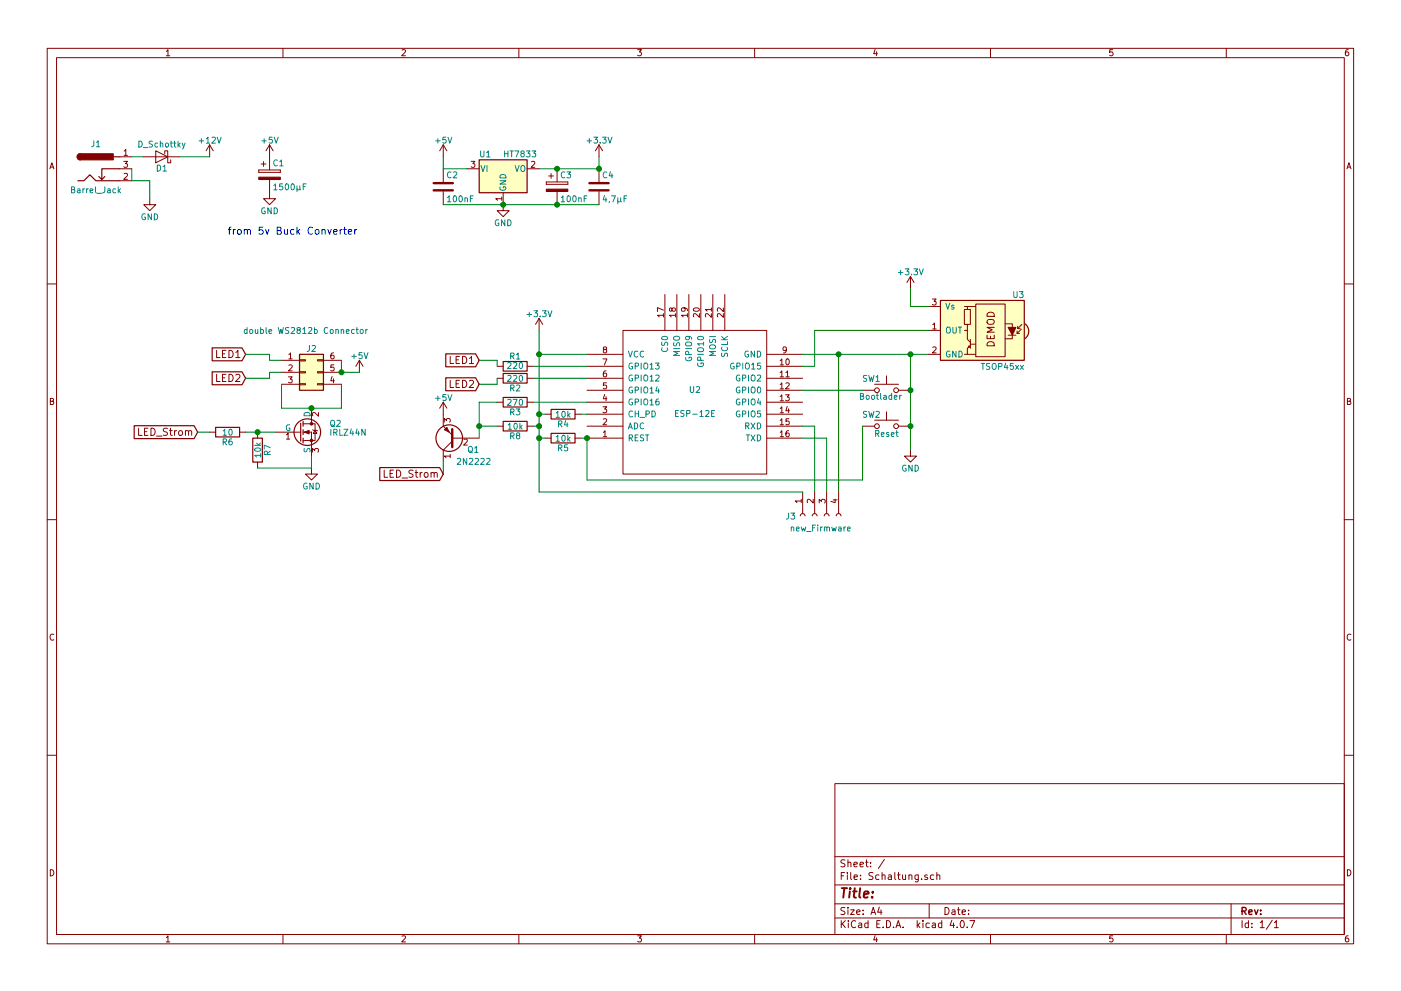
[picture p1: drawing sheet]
EESchema Schematic File Version 2
LIBS:ESP8266
LIBS:power
LIBS:device
LIBS:switches
LIBS:relays
LIBS:motors
LIBS:transistors
LIBS:conn
LIBS:linear
LIBS:regul
LIBS:74xx
LIBS:cmos4000
LIBS:adc-dac
LIBS:memory
LIBS:xilinx
LIBS:microcontrollers
LIBS:dsp
LIBS:microchip
LIBS:analog_switches
LIBS:motorola
LIBS:texas
LIBS:intel
LIBS:audio
LIBS:interface
LIBS:digital-audio
LIBS:philips
LIBS:display
LIBS:cypress
LIBS:siliconi
LIBS:opto
LIBS:atmel
LIBS:contrib
LIBS:valves
LIBS:Schaltung-cache
EELAYER 25 0
EELAYER END
$Descr A4 11693 8268
encoding utf-8
Sheet 1 1
Title ""
Date ""
Rev ""
Comp ""
Comment1 ""
Comment2 ""
Comment3 ""
Comment4 ""
$EndDescr
$Comp
L ESP-12E U2
U 1 1
P 5800 3350
F 0 "U2" H 5800 3250 50  0000 C CNN
F 1 "ESP-12E" H 5800 3450 50  0000 C CNN
F 2 "" H 5800 3350 50  0001 C CNN
F 3 "" H 5800 3350 50  0001 C CNN
	1    5800 3350
	1    0    0    1   
$EndComp
$Comp
L +12V #PWR1
U 1 1
P 1750 1300
F 0 "#PWR1" H 1750 1150 50  0001 C CNN
F 1 "+12V" H 1750 1440 50  0000 C CNN
F 2 "" H 1750 1300 50  0001 C CNN
F 3 "" H 1750 1300 50  0001 C CNN
	1    1750 1300
	1    0    0    -1  
$EndComp
$Comp
L GND #PWR6
U 1 1
P 1250 1650
F 0 "#PWR6" H 1250 1400 50  0001 C CNN
F 1 "GND" H 1250 1500 50  0000 C CNN
F 2 "" H 1250 1650 50  0001 C CNN
F 3 "" H 1250 1650 50  0001 C CNN
	1    1250 1650
	1    0    0    -1  
$EndComp
$Comp
L +5V #PWR2
U 1 1
P 2250 1300
F 0 "#PWR2" H 2250 1150 50  0001 C CNN
F 1 "+5V" H 2250 1440 50  0000 C CNN
F 2 "" H 2250 1300 50  0001 C CNN
F 3 "" H 2250 1300 50  0001 C CNN
	1    2250 1300
	1    0    0    -1  
$EndComp
$Comp
L BUZ11 Q2
U 1 1
P 2500 3600
F 0 "Q2" H 2750 3675 50  0000 L CNN
F 1 "IRLZ44N" H 2750 3600 50  0000 L CNN
F 2 "TO_SOT_Packages_THT:TO-220_Vertical" H 2750 3525 50  0001 L CIN
F 3 "" H 2500 3600 50  0001 L CNN
	1    2500 3600
	1    0    0    -1  
$EndComp
$Comp
L GND #PWR5
U 1 1
P 2250 1600
F 0 "#PWR5" H 2250 1350 50  0001 C CNN
F 1 "GND" H 2250 1450 50  0000 C CNN
F 2 "" H 2250 1600 50  0001 C CNN
F 3 "" H 2250 1600 50  0001 C CNN
	1    2250 1600
	1    0    0    -1  
$EndComp
$Comp
L CP C1
U 1 1
P 2250 1450
F 0 "C1" H 2275 1550 50  0000 L CNN
F 1 "1500µF" H 2275 1350 50  0000 L CNN
F 2 "" H 2288 1300 50  0001 C CNN
F 3 "" H 2250 1450 50  0001 C CNN
	1    2250 1450
	1    0    0    -1  
$EndComp
$Comp
L AP1117-33 U1
U 1 1
P 4200 1400
F 0 "U1" H 4050 1525 50  0000 C CNN
F 1 "HT7833" H 4200 1525 50  0000 L CNN
F 2 "TO_SOT_Packages_SMD:SOT-223-3Lead_TabPin2" H 4200 1600 50  0001 C CNN
F 3 "" H 4300 1150 50  0001 C CNN
	1    4200 1400
	1    0    0    -1  
$EndComp
$Comp
L +5V #PWR3
U 1 1
P 3700 1300
F 0 "#PWR3" H 3700 1150 50  0001 C CNN
F 1 "+5V" H 3700 1440 50  0000 C CNN
F 2 "" H 3700 1300 50  0001 C CNN
F 3 "" H 3700 1300 50  0001 C CNN
	1    3700 1300
	1    0    0    -1  
$EndComp
$Comp
L GND #PWR7
U 1 1
P 4200 1700
F 0 "#PWR7" H 4200 1450 50  0001 C CNN
F 1 "GND" H 4200 1550 50  0000 C CNN
F 2 "" H 4200 1700 50  0001 C CNN
F 3 "" H 4200 1700 50  0001 C CNN
	1    4200 1700
	1    0    0    -1  
$EndComp
$Comp
L +3.3V #PWR4
U 1 1
P 5000 1300
F 0 "#PWR4" H 5000 1150 50  0001 C CNN
F 1 "+3.3V" H 5000 1440 50  0000 C CNN
F 2 "" H 5000 1300 50  0001 C CNN
F 3 "" H 5000 1300 50  0001 C CNN
	1    5000 1300
	1    0    0    -1  
$EndComp
$Comp
L CP C3
U 1 1
P 4650 1550
F 0 "C3" H 4675 1650 50  0000 L CNN
F 1 "100nF" H 4675 1450 50  0000 L CNN
F 2 "" H 4688 1400 50  0001 C CNN
F 3 "" H 4650 1550 50  0001 C CNN
	1    4650 1550
	1    0    0    -1  
$EndComp
$Comp
L C C2
U 1 1
P 3700 1550
F 0 "C2" H 3725 1650 50  0000 L CNN
F 1 "100nF" H 3725 1450 50  0000 L CNN
F 2 "" H 3738 1400 50  0001 C CNN
F 3 "" H 3700 1550 50  0001 C CNN
	1    3700 1550
	1    0    0    -1  
$EndComp
$Comp
L C C4
U 1 1
P 5000 1550
F 0 "C4" H 5025 1650 50  0000 L CNN
F 1 "4,7µF" H 5025 1450 50  0000 L CNN
F 2 "" H 5038 1400 50  0001 C CNN
F 3 "" H 5000 1550 50  0001 C CNN
	1    5000 1550
	1    0    0    -1  
$EndComp
$Comp
L +3.3V #PWR8
U 1 1
P 4500 2750
F 0 "#PWR8" H 4500 2600 50  0001 C CNN
F 1 "+3.3V" H 4500 2890 50  0000 C CNN
F 2 "" H 4500 2750 50  0001 C CNN
F 3 "" H 4500 2750 50  0001 C CNN
	1    4500 2750
	-1   0    0    -1  
$EndComp
$Comp
L GND #PWR11
U 1 1
P 7600 3750
F 0 "#PWR11" H 7600 3500 50  0001 C CNN
F 1 "GND" H 7600 3600 50  0000 C CNN
F 2 "" H 7600 3750 50  0001 C CNN
F 3 "" H 7600 3750 50  0001 C CNN
	1    7600 3750
	-1   0    0    -1  
$EndComp
$Comp
L SW_Push SW1
U 1 1
P 7400 3250
F 0 "SW1" H 7450 3350 50  0000 L CNN
F 1 "Bootlader" H 7450 3200 50  0000 C CNN
F 2 "" H 7400 3450 50  0001 C CNN
F 3 "" H 7400 3450 50  0001 C CNN
	1    7400 3250
	-1   0    0    -1  
$EndComp
$Comp
L Conn_02x03_Counter_Clockwise J2
U 1 1
P 2550 3100
F 0 "J2" H 2600 3300 50  0000 C CNN
F 1 "double WS2812b Connector" H 2550 3450 50  0000 C CNN
F 2 "" H 2550 3100 50  0001 C CNN
F 3 "" H 2550 3100 50  0001 C CNN
	1    2550 3100
	1    0    0    -1  
$EndComp
$Comp
L Conn_01x04_Female J3
U 1 1
P 6800 4300
F 0 "J3" V 6800 4500 50  0000 C CNN
F 1 "new_Firmware" V 6900 4250 50  0000 C CNN
F 2 "" H 6800 4300 50  0001 C CNN
F 3 "" H 6800 4300 50  0001 C CNN
	1    6800 4300
	0    -1   1    0   
$EndComp
$Comp
L +5V #PWR9
U 1 1
P 3000 3100
F 0 "#PWR9" H 3000 2950 50  0001 C CNN
F 1 "+5V" H 3000 3240 50  0000 C CNN
F 2 "" H 3000 3100 50  0001 C CNN
F 3 "" H 3000 3100 50  0001 C CNN
	1    3000 3100
	1    0    0    -1  
$EndComp
$Comp
L GND #PWR12
U 1 1
P 2600 3900
F 0 "#PWR12" H 2600 3650 50  0001 C CNN
F 1 "GND" H 2600 3750 50  0000 C CNN
F 2 "" H 2600 3900 50  0001 C CNN
F 3 "" H 2600 3900 50  0001 C CNN
	1    2600 3900
	1    0    0    -1  
$EndComp
$Comp
L Barrel_Jack J1
U 1 1
P 800 1400
F 0 "J1" H 800 1610 50  0000 C CNN
F 1 "Barrel_Jack" H 800 1225 50  0000 C CNN
F 2 "" H 850 1360 50  0001 C CNN
F 3 "" H 850 1360 50  0001 C CNN
	1    800  1400
	1    0    0    -1  
$EndComp
$Comp
L D_Schottky D1
U 1 1
P 1350 1300
F 0 "D1" H 1350 1400 50  0000 C CNN
F 1 "D_Schottky" H 1350 1200 50  0000 C CNN
F 2 "" H 1350 1300 50  0001 C CNN
F 3 "" H 1350 1300 50  0001 C CNN
	1    1350 1300
	-1   0    0    1   
$EndComp
Text Notes 1900 1950 0    60   ~ 0
from 5v Buck Converter
$Comp
L R R3
U 1 1
P 4300 3350
F 0 "R3" V 4380 3350 50  0000 C CNN
F 1 "270" V 4300 3350 50  0000 C CNN
F 2 "" V 4230 3350 50  0001 C CNN
F 3 "" H 4300 3350 50  0001 C CNN
	1    4300 3350
	0    -1   1    0   
$EndComp
$Comp
L R R1
U 1 1
P 4300 3050
F 0 "R1" V 4380 3050 50  0000 C CNN
F 1 "220" V 4300 3050 50  0000 C CNN
F 2 "" V 4230 3050 50  0001 C CNN
F 3 "" H 4300 3050 50  0001 C CNN
	1    4300 3050
	0    1    -1   0   
$EndComp
$Comp
L R R2
U 1 1
P 4300 3150
F 0 "R2" V 4380 3150 50  0000 C CNN
F 1 "220" V 4300 3150 50  0000 C CNN
F 2 "" V 4230 3150 50  0001 C CNN
F 3 "" H 4300 3150 50  0001 C CNN
	1    4300 3150
	0    -1   1    0   
$EndComp
$Comp
L SW_Push SW2
U 1 1
P 7400 3550
F 0 "SW2" H 7450 3650 50  0000 L CNN
F 1 "Reset" H 7400 3490 50  0000 C CNN
F 2 "" H 7400 3750 50  0001 C CNN
F 3 "" H 7400 3750 50  0001 C CNN
	1    7400 3550
	-1   0    0    -1  
$EndComp
$Comp
L R R7
U 1 1
P 2150 3750
F 0 "R7" V 2230 3750 50  0000 C CNN
F 1 "10k" V 2150 3750 50  0000 C CNN
F 2 "" V 2080 3750 50  0001 C CNN
F 3 "" H 2150 3750 50  0001 C CNN
	1    2150 3750
	1    0    0    -1  
$EndComp
Text GLabel 4000 3000 0    60   Input ~ 0
LED1
Text GLabel 4000 3200 0    60   Input ~ 0
LED2
Text GLabel 3700 3950 0    60   Input ~ 0
LED_Strom
Text GLabel 2050 2950 0    60   Input ~ 0
LED1
Text GLabel 2050 3150 0    60   Input ~ 0
LED2
Text GLabel 1650 3600 0    60   Input ~ 0
LED_Strom
$Comp
L R R5
U 1 1
P 4700 3650
F 0 "R5" V 4780 3650 50  0000 C CNN
F 1 "10k" V 4700 3650 50  0000 C CNN
F 2 "" V 4630 3650 50  0001 C CNN
F 3 "" H 4700 3650 50  0001 C CNN
	1    4700 3650
	0    1    1    0   
$EndComp
$Comp
L R R4
U 1 1
P 4700 3450
F 0 "R4" V 4780 3450 50  0000 C CNN
F 1 "10k" V 4700 3450 50  0000 C CNN
F 2 "" V 4630 3450 50  0001 C CNN
F 3 "" H 4700 3450 50  0001 C CNN
	1    4700 3450
	0    1    1    0   
$EndComp
$Comp
L Q_PNP_CBE Q1
U 1 1
P 3800 3650
F 0 "Q1" H 3600 3750 50  0000 L CNN
F 1 "2N2222" H 3500 3850 50  0000 L CNN
F 2 "" H 4000 3750 50  0001 C CNN
F 3 "" H 3800 3650 50  0001 C CNN
	1    3800 3650
	-1   0    0    1   
$EndComp
$Comp
L +5V #PWR10
U 1 1
P 3700 3450
F 0 "#PWR10" H 3700 3300 50  0001 C CNN
F 1 "+5V" H 3700 3590 50  0000 C CNN
F 2 "" H 3700 3450 50  0001 C CNN
F 3 "" H 3700 3450 50  0001 C CNN
	1    3700 3450
	1    0    0    -1  
$EndComp
Wire Wire Line
	3700 1400 3900 1400
Wire Wire Line
	3700 1300 3700 1400
Wire Wire Line
	3700 1700 5000 1700
Connection ~ 4200 1700
Connection ~ 4650 1700
Connection ~ 4650 1400
Wire Wire Line
	5000 1400 5000 1300
Wire Wire Line
	4500 2950 4900 2950
Wire Wire Line
	6700 3250 7200 3250
Wire Wire Line
	7000 4100 7000 2950
Connection ~ 7000 2950
Wire Wire Line
	4500 4100 6700 4100
Wire Wire Line
	1200 1300 1100 1300
Wire Wire Line
	1750 1300 1500 1300
Wire Wire Line
	1100 1400 1100 1500
Wire Wire Line
	1100 1500 1250 1500
Wire Wire Line
	1250 1500 1250 1650
Wire Wire Line
	2350 3200 2350 3400
Wire Wire Line
	2350 3400 2850 3400
Wire Wire Line
	2850 3400 2850 3200
Connection ~ 2600 3400
Wire Wire Line
	2850 3000 2850 3100
Wire Wire Line
	2850 3100 3000 3100
Connection ~ 2850 3100
Wire Wire Line
	2350 3000 2250 3000
Wire Wire Line
	2350 3100 2250 3100
Wire Wire Line
	4450 3050 4900 3050
Wire Wire Line
	4450 3150 4900 3150
Wire Wire Line
	6700 2950 7750 2950
Wire Wire Line
	7600 2950 7600 3750
Connection ~ 7600 3250
Connection ~ 7600 3550
Wire Wire Line
	7200 3550 7200 4000
Wire Wire Line
	7200 4000 4900 4000
Wire Wire Line
	4500 2750 4500 4100
Connection ~ 4500 2950
Connection ~ 4500 3650
Wire Wire Line
	4500 3650 4550 3650
Wire Wire Line
	6700 3550 6800 3550
Wire Wire Line
	6800 3550 6800 4100
Wire Wire Line
	6700 3650 6900 3650
Wire Wire Line
	6900 3650 6900 4100
Wire Wire Line
	2600 3800 2600 3900
Wire Wire Line
	2600 3900 2150 3900
Wire Wire Line
	4450 3350 4900 3350
Wire Wire Line
	4000 3000 4150 3000
Wire Wire Line
	4150 3000 4150 3050
Wire Wire Line
	4000 3200 4150 3200
Wire Wire Line
	4150 3200 4150 3150
Wire Wire Line
	4000 3350 4150 3350
Wire Wire Line
	2050 2950 2250 2950
Wire Wire Line
	2250 2950 2250 3000
Wire Wire Line
	2050 3150 2250 3150
Wire Wire Line
	2250 3150 2250 3100
Connection ~ 2150 3600
Connection ~ 5000 1400
Wire Wire Line
	4550 3450 4500 3450
Connection ~ 4500 3450
Wire Wire Line
	4900 3450 4850 3450
Wire Wire Line
	4900 3650 4850 3650
Wire Wire Line
	4900 4000 4900 3650
Connection ~ 4900 3650
Wire Wire Line
	4500 1400 5000 1400
Wire Wire Line
	4000 3350 4000 3650
Wire Wire Line
	3700 3850 3700 3950
Wire Wire Line
	2050 3600 2300 3600
Wire Wire Line
	1750 3600 1650 3600
$Comp
L R R6
U 1 1
P 1900 3600
F 0 "R6" V 1980 3600 50  0000 C CNN
F 1 "10" V 1900 3600 50  0000 C CNN
F 2 "" V 1830 3600 50  0001 C CNN
F 3 "" H 1900 3600 50  0001 C CNN
	1    1900 3600
	0    -1   1    0   
$EndComp
$Comp
L R R8
U 1 1
P 4300 3550
F 0 "R8" V 4380 3550 50  0000 C CNN
F 1 "10k" V 4300 3550 50  0000 C CNN
F 2 "" V 4230 3550 50  0001 C CNN
F 3 "" H 4300 3550 50  0001 C CNN
	1    4300 3550
	0    1    1    0   
$EndComp
Wire Wire Line
	4500 3550 4450 3550
Connection ~ 4500 3550
Wire Wire Line
	4150 3550 4000 3550
Connection ~ 4000 3550
$Comp
L TSOP45xx U3
U 1 1
P 8150 2750
F 0 "U3" H 7750 3050 50  0000 L CNN
F 1 "TSOP45xx" H 7750 2450 50  0000 L CNN
F 2 "Opto-Devices:IRReceiver_Vishay_MOLD-3pin" H 8100 2375 50  0001 C CNN
F 3 "" H 8800 3050 50  0001 C CNN
	1    8150 2750
	-1   0    0    -1  
$EndComp
$Comp
L +3.3V #PWR?
U 1 1
P 7600 2400
F 0 "#PWR?" H 7600 2250 50  0001 C CNN
F 1 "+3.3V" H 7600 2540 50  0000 C CNN
F 2 "" H 7600 2400 50  0001 C CNN
F 3 "" H 7600 2400 50  0001 C CNN
	1    7600 2400
	-1   0    0    -1  
$EndComp
Wire Wire Line
	7750 2550 7600 2550
Wire Wire Line
	7600 2550 7600 2400
Connection ~ 7600 2950
Wire Wire Line
	6700 3050 6800 3050
Wire Wire Line
	6800 3050 6800 2750
Wire Wire Line
	6800 2750 7750 2750
$EndSCHEMATC
